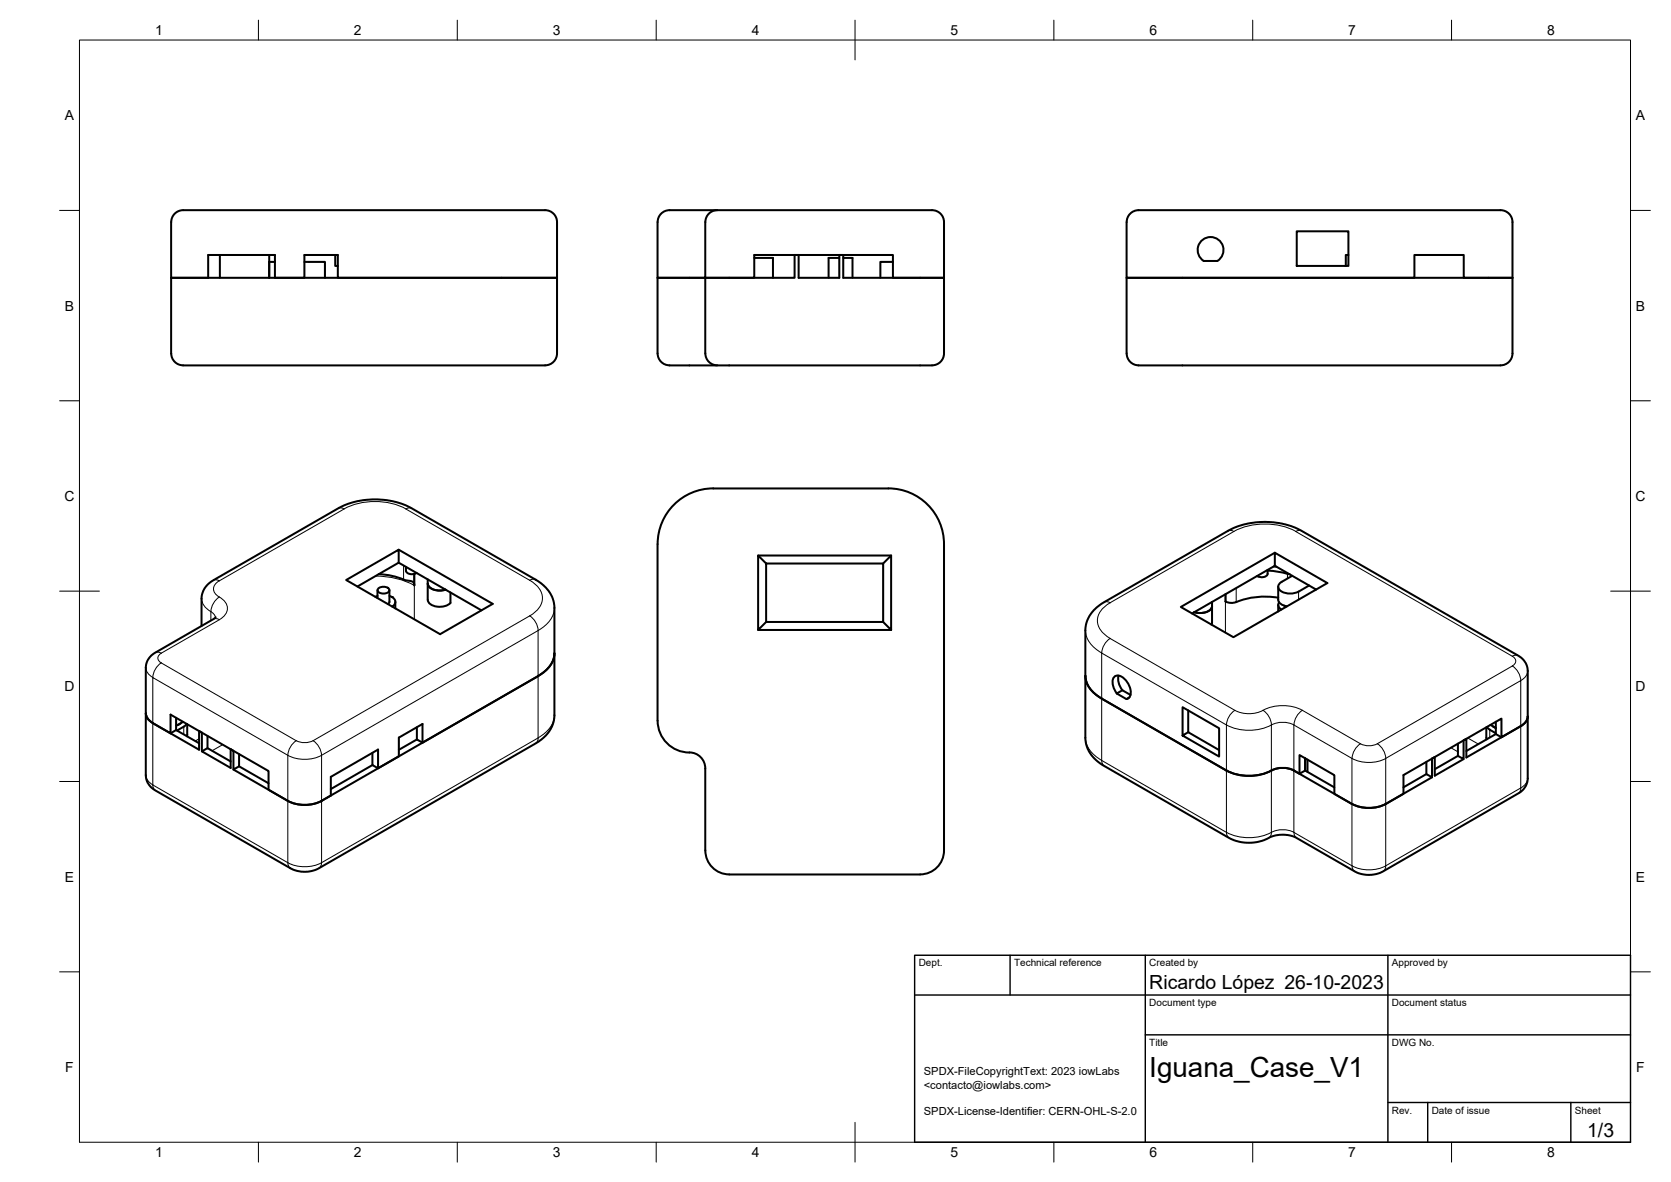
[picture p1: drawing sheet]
<svg xmlns="http://www.w3.org/2000/svg" width="420mm" height="297mm" viewBox="0 0 420 297" stroke-linecap="round" stroke-linejoin="round" font-family="sans-serif">
<!-- layer: Visible -->
<g fill="none" stroke="#000" stroke-width=".51">
<path d="M46 52.8h90a3.3 3.3 0 0 1 4.1 3v33a2.99 2.99 0 0 1-3 3M46 52.8a3 3 0 0 0-3 3v14h9.3v-5.7h16.8v5.7h7.4v-5.7h8.4v5.7h55.2h-97.1v19a3 3 0 0 0 3 3M180.4 52.8a3 3 0 0 0-3.1 3v14h-12l.1-14a3.3 3.3 0 0 1 4-3h64.1a3.3 3.3 0 0 1 3.9 3v33a2.99 2.99 0 0 1-3 3M283.3 55.8v14h72.3v-5.7h12.4v5.7h12.3h-97v19M283.3 55.8a3.3 3.3 0 0 1 4-3h89.1a3.3 3.3 0 0 1 3.9 3v33a2.99 2.99 0 0 1-3 3M326.1 58.1h12.9v8.7h-12.9zM55.3 64.1v5.7M67.7 65.8h1.4M67.7 64.1v5.7M76.5 65.8h5.2v4M84.3 64.1v2.7h.6M189.7 64.8h4.7v5"/>
<path d="M211 64.8h-2.7v5M212 64.8h2.4v5M224.5 65.8h-3.1v4M306.1 65.6a3.2 3.2 0 0 0 .7-4.9 3.2 3.2 0 0 0-4.9 0 3.2 3.2 0 0 0 .8 4.9h3.4M339 64.1h-.6v2.7M46 91.8h91.1M168.3 91.8h66.1M168.3 91.8a3 3 0 0 1-3-3v-19h34.5v-5.7h1v5.7h10.2v-5.7h1v5.7h25.4h-12.9v-5.7h-34.8v5.7h-12.4v19a3 3 0 0 0 3.1 3M283.3 88.8a2.99 2.99 0 0 0 3 3M286.3 91.8h91M100.2 138.1l23.7 13.7-13.2 7.6-23.7-13.6 13.2-7.7v3.3M179.3 122.8h44.1"/>
<path d="M179.4 122.7a14 14 0 0 0-14 14l-.1 44.4a8.2 8.2 0 0 0 8.8 8.1 4 4 0 0 1 3.2 3.9v20.6a6 6 0 0 0 6.1 6l48 .1M190.6 139.6h33.5M223.4 122.7a14 14 0 0 1 14 14v77a6 6 0 0 1-6 6M320.5 138.9l-23.6 13.6 13.2 7.6 23.7-13.6-13.3-7.6v3.3M54.2 155.1l-15.5 9.1-.9 .8a4.1 4.1 0 0 0-1.1 2.8v27a4.5 4.5 0 0 0 2.4 3.8l35 20.1a7.7 7.7 0 0 0 6.1-.5l54.5-31.4a8.3 8.3 0 0 0 4.7-7.1v-27.2l-.3-1.8-.8-1.7a10.6 10.6 0 0 0-3.6-3.3l-32.1-18.5-1.7-.6-2.3-.7-2.1-.3-2.8-.1-2.2 .2-2.4 .4-2.5 .9-1.3 .6-32.7 19a5.2 5.2 0 0 0-1.9 3.9v6.8M89.9 147.4l10.3-6 20.9 12M94.9 148.3v2M94.9 149.8l-.5 .2M95.1 147.9a1.95 1.95 0 0 1 2.8 .3 1.29 1.29 0 0 1-1.7 1 .9 .9 0 0 1-1-.3 .9 .9 0 0 1-.1-1zM97.9 148.3v3l-.3 .5M97.9 149.8a1.51 1.51 0 0 1 1.2 2.3l-.5 .3M99.4 151.3v1.6"/>
<path d="M102.1 142.5v.9a1.81 1.81 0 0 0 2.6 .6M104.2 144.2v2.9a1.47 1.47 0 0 0-1.8-1.2l-.8-.2a16.8 16.8 0 0 0-6.4-1.4M107.5 145.6v5.2M107.6 146.7a2.86 2.86 0 0 0 3.5 1.7l.9-.2M113.3 148.9v2.6a4.2 4.2 0 0 1-5.4 0l-.3-.7M190.6 158.3h33.5M192.6 141.6h29.5v14.7h-29.5zM192.6 141.6l-2-2v18.7l2-2M222.1 141.6l2-2v18.7l-2-2M275 153.4l2.6-2.1 32.2-18.4 1.6-.7 2.9-.7 2.8-.3 3.1 .1 3.6 .7 3.2 1.3 54.7 31.5 1.3 .9a4.2 4.2 0 0 1 1.1 2.9v27.2a4.5 4.5 0 0 1-2.4 3.6l-34.1 19.7-1 .4a7.6 7.6 0 0 1-6-.5l-14.8-8.6-1.1-.4-1.8-.2-2 .1-3.5 1.4-2.4 .5-2.9-.2-2.2-.6-32.3-18.5a8.2 8.2 0 0 1-4.7-7.1v-27.3l.6-2.4zM304.8 152.3a2.86 2.86 0 0 1-3.5 1.7l-1-.2M304.8 151.3v5.1l-.2 .6"/>
<path d="M308.1 149.3v1.8a3.7 3.7 0 0 0 3.7-.2 19.8 19.8 0 0 1 9.6-.7M318.7 143.2v1a1.81 1.81 0 0 1-2.6 .5M318.7 143.4l3 .3 2.6 .6M320.3 142.4h.7M321.4 150.7a2.22 2.22 0 0 0 2.2 1.7M321.4 147.5v3.2M321.4 152v1.7M321.6 151.4a1.2 1.2 0 0 0 .6 1.8M322.9 152.2l.4 .4M324.9 144.7l-2.6 1.5a1.29 1.29 0 0 0-.9 1.2 1.29 1.29 0 0 0 .9 1.3l1.1 .4 1.3 .1a8 8 0 0 0 4.5-2.1M330.8 148.1v.2M330.9 148.2l-10.4-6-20.8 12"/>
<path d="M36.7 179.3a3 3 0 0 0 1.7 2.4M135.3 169.9l-29.1 16.7v-4.7l-5.9 3.5v4.7l-5.2 3M135.3 169.9l-54.4 31.4M139.4 164.2a6.8 6.8 0 0 1-4.1 5.7M272.9 169.9a6.9 6.9 0 0 0 4.1 5.7l31.4 18a12.7 12.7 0 0 0 11.9-.3l1.5-.3h1.5l2 .6M280.8 174.3l2.4 1.4 .8-.4M280.8 174.3l1.4-.8 2 1.1M280.8 174.3a3.4 3.4 0 0 1-.5-4.3 2.7 2.7 0 0 1 3.3 1.6 2.99 2.99 0 0 1 .1 3.9l-.4 .2M281.3 169.8l-.1 1.5 .4 1.1 .6 1.1M298.8 178.5v5.5l7.7 4.5M44.3 180.4v3.1M44.3 183.5l-1.4 .8"/>
<path d="M44.3 183.5l5.8 3.3M45.5 181.7l-.8 .5M46 181.4l-1.7 1M46.9 181.9l-.5 .6-1.9 1.1M47.1 182l-.1 3M50.8 188.8v-4.7l-.7-.4v4.7l-11.7-6.7 4.5 2.6v-4.7l24.6 14.2v4.7l4.9 2.8M52.2 184.9v3.1M58.7 193.4l13.7 7.9M60.1 189.5v3.1l-1.4 .8v-4.7l-.7-.4v4.7l-7.2-4.2 1.4-.8 5.8 3.4M60.1 192.6l7.4 4.2M93.6 189.2v3.1l1.5 .8v-4.7l-11.9 6.8v4.7l-2.3 1.4M93.6 192.3l-10.4 6"/>
<path d="M104.8 182.8v3M104.8 185.8l1.4 .8M104.8 185.8l-4.5 2.6M298.8 184l-1.5 .8v-7.1l9.2 5.3v7.1l-9.2-5.3M326.7 189.7l8.8 5.1v4.7l4.4 2.5-14.6-8.4 1.4 .8zM328.2 190.5v3.1M328.2 193.6l-1.5 .8M328.2 193.6l7.3 4.3M328.8 190.9v3.1M352.9 197.9l5.7-3.4 1.5 .8-11.7 6.7M358.6 191.5v3M366.6 190l-5.8 3.3"/>
<path d="M368 190.8l-7.2 4.1v-4.7l-.7 .4v4.7M373.7 182.8v2.6M373.7 185.4l.1 .4M373.9 182.7l.7 .7M374.6 183.4l1.5 .9M374.8 182.2l1.3 .8M375.4 182.5l.7 .4M376.1 184.5l1.4 .8M376.1 181.4v3.1M376.1 184.5l-7.4 4.2M382.4 182.5l-4.9 2.8v-4.7l-24.6 14.2v4.7l-4.5 2.5M382.4 182.5l-13.7 7.9v-4.7l-.7 .4v4.7l-1.4-.8v-3.1"/>
<path d="M384.1 180a3 3 0 0 1-1.7 2.5M72.4 201.3a9.4 9.4 0 0 0 8.5 0M340 202a9.4 9.4 0 0 0 8.4 0"/>
</g>
<!-- layer: Visible Narrow -->
<g fill="none" stroke="#000" stroke-width=".25">
<path d="M85 127.7a1.49 1.49 0 0 1 1.5 .2M86.5 127.9l-31.4 18.1M86.5 127.9a17.2 17.2 0 0 1 15.6 0M102.1 127.9l31.1 17.9M103.6 127.7a1.49 1.49 0 0 0-1.5 .2M308.8 133.4a1.49 1.49 0 0 1 1.4 .2l-31.1 17.9M310.3 133.5a17.2 17.2 0 0 1 15.5 0M327.3 133.4a1.49 1.49 0 0 0-1.5 .2l54.5 31.3M53.7 145.8a1.49 1.49 0 0 1 1.4 .2M54.2 155.2l-.5-1-.7-.5v2.3M55.1 155.8l-14.6 8.4M55.1 150a2.96 2.96 0 0 1 1.5 4.6l-1.5 1.1a1.47 1.47 0 0 0-1.4-.1"/>
<path d="M55.1 146a2.16 2.16 0 0 0-1.4 2 2.16 2.16 0 0 0 1.4 2M55.2 150l-1.4 1.3-.5 1.2-.3 1.2-1.5-1.3a3.1 3.1 0 0 1-.8-2M94.4 144.8a20.3 20.3 0 0 1 9.8 2.3M101.5 142.1v3.6M104.1 144.3v2.3M104.2 147.1v8.5M133.2 145.8a5.2 5.2 0 0 1 3.1 5.3 5.8 5.8 0 0 1-3.1 3.7M133.2 154.8l-54.5 31.3M133.2 154.8l1.3 1.3 .6 1.1 .2 1.2M134.7 145.7a1.49 1.49 0 0 0-1.5 .1M135.3 158.5l-54.4 31.3M135.3 158.5v26.9"/>
<path d="M139.4 152.8a6.8 6.8 0 0 1-4.1 5.7M272.9 158.4a6.8 6.8 0 0 0 4.1 5.7M277.6 151.3a1.54 1.54 0 0 1 1.5 .2 5.2 5.2 0 0 0-3.1 5.3 5.8 5.8 0 0 0 3.1 3.6l-1.3 1.4-.6 1.1-.2 1.2M308.1 151.1v7.9M308.2 149.3v1.9M310.8 147.8v3.5M323.7 144.2v1.2M326.5 148.7v2M36.7 167.8a3 3 0 0 0 1.7 2.5M39.1 164a1.49 1.49 0 0 1 1.4 .2M40.5 166.6l34 19.5M40.5 166.6l-1.3 1.3-.6 1.2-.2 1.2"/>
<path d="M40.6 164.2a1.29 1.29 0 0 0-.9 1.2 1.29 1.29 0 0 0 .9 1.2M139.4 179.7a6.8 6.8 0 0 1-4.1 5.7M277 164.1l31.4 18.1M277 164.1v27M279.1 160.5l31.4 18M317.6 178.5l1.3 1.3 .6 1.2 .2 1.2M317.6 178.5a7.8 7.8 0 0 1-7.1 0l-.9 .8-.7 1.1-.5 1.8M317.6 178.5a10.9 10.9 0 0 1 9.9 0l-.9 .8-.8 1.1-.4 1.8a6.3 6.3 0 0 0-5.7 0M327.5 178.5l14.6 8.4M380.2 164.9a1.29 1.29 0 0 1 .9 1.2 1.29 1.29 0 0 1-.9 1.3M381.8 164.8a1.49 1.49 0 0 0-1.5 .1M384.1 168.6a3 3 0 0 1-1.7 2.4l-.2-1.2-.6-1.1-1.3-1.3-34 19.5"/>
<path d="M36.7 194.8a3 3 0 0 0 1.7 2.4M38.4 197.3v-27l34 19.5v27M38.4 197.3l34 19.5M38.4 197.2a1.5 1.5 0 0 0 .7 1.4M46.2 182.6v2M50.1 185.7l-1 .5M56 187.1l-2.7 1.6M74.5 186.1l1.1 .4 1.3 .1 1.8-.5M74.5 186.1l-1.3 1.3-.6 1.2-.2 1.2a9.4 9.4 0 0 0 8.5 0M78.7 186.1l1.3 1.3 .6 1.2 .2 1.2M80.9 189.8v27M135.3 185.4l-54.4 31.4"/>
<path d="M135.3 185.4a1.5 1.5 0 0 1-.6 1.4M272.9 185.4a6.8 6.8 0 0 0 4.1 5.7M277 191.1a1.5 1.5 0 0 0 .6 1.4M308.4 182.2v27l-31.4-18.1M308.4 182.2a12.5 12.5 0 0 0 11.3 0M319.7 182.2v27a6.3 6.3 0 0 1 5.6 0M339.9 190.6l-14.6-8.4v27l14.6 8.4M339.9 190.6v27M342.1 186.9l1.1 .4 1.3 .1 1.8-.5M342.1 186.9l-1.3 1.3-.6 1.2-.2 1.2M346.3 186.9l1.3 1.3 .6 1.2 .2 1.2a9.3 9.3 0 0 1-8.4 0M364.8 187.9l1.8 1"/>
<path d="M369.1 185.5l2.6 1.5M374.6 183.4v1.9M382.4 198v-27l-34 19.6v27M382.4 198l-34 19.6M382.4 198a1.5 1.5 0 0 1-.6 1.4M384.1 195.6a3 3 0 0 1-1.7 2.4M72.4 216.8a9.4 9.4 0 0 0 8.5 0M72.4 216.8a1.5 1.5 0 0 0 .6 1.4M80.8 216.8a1.5 1.5 0 0 1-.6 1.4M309 210.5a1.5 1.5 0 0 1-.6-1.3 12.5 12.5 0 0 0 11.3 0 1.5 1.5 0 0 1-.6 1.3M325.4 209.2a1.5 1.5 0 0 0 .6 1.3M340 217.6a9.4 9.4 0 0 0 8.4 0"/>
<path d="M340 217.6a1.5 1.5 0 0 0 .6 1.3M348.4 217.6a1.5 1.5 0 0 1-.6 1.3"/>
</g>
<!-- layer: Visible -->
<circle cx="98.5" cy="150" r=".25" fill="#000"/>
<!-- layer: BORDER -->
<g fill="none" stroke="#000" stroke-width=".25">
<path d="M20 10.1h390v276.9h-390zM65 5.1v5M115 5.1v5M165 5.1v5M215 5.1v10M265 5.1v5M315 5.1v5M365 5.1v5M15 52.9h5M410 52.9h5M15 100.7h5M410 100.7h5"/>
<path d="M15 148.6h10M405 148.6h10M15 196.4h5M410 196.4h5M15 244.2h5M410 244.2h5M65 287v5M115 287v5M165 287v5M215 282.1v9.9M265 287v5M315 287v5"/>
<path d="M365 287v5"/>
</g>
<!-- layer: TITLEBLOCK -->
<path d="M230 240.1h180v46.9h-180zM230 250h180M254 240.1v9.9M288 240.1v46.9M349 240.1v46.9M288 260.1h122M349 277.1h61M359 277.1v9.9M395 277.1v9.9" fill="none" stroke="#000" stroke-width=".36"/>
<text font-size="7" x="289" y="270.6">Iguana_Case_V1</text>
<g font-size="4.9">
<text x="289" y="248.5">Ricardo López 26-10-2023</text>
<text x="399.1" y="285.7">1/3</text>
</g>
<g font-size="3.5">
<text x="39" y="8.8">1</text>
<text x="89" y="8.8">2</text>
<text x="139" y="8.8">3</text>
<text x="189" y="8.8">4</text>
<text x="239" y="8.8">5</text>
<text x="289" y="8.8">6</text>
<text x="339" y="8.8">7</text>
<text x="389" y="8.8">8</text>
<text x="16.3" y="30.2">A</text>
<text x="411.3" y="30.2">A</text>
<text x="16.3" y="78">B</text>
<text x="411.3" y="78">B</text>
<text x="16.2" y="125.9">C</text>
<text x="411.2" y="125.9">C</text>
<text x="16.2" y="173.7">D</text>
<text x="411.2" y="173.7">D</text>
<text x="16.3" y="221.6">E</text>
<text x="411.3" y="221.6">E</text>
<text x="16.4" y="269.4">F</text>
<text x="411.4" y="269.4">F</text>
<text x="39" y="290.8">1</text>
<text x="89" y="290.8">2</text>
<text x="139" y="290.8">3</text>
<text x="189" y="290.8">4</text>
<text x="239" y="290.8">5</text>
<text x="289" y="290.8">6</text>
<text x="339" y="290.8">7</text>
<text x="389" y="290.8">8</text>
</g>
<g font-size="2.8">
<text x="232.3" y="273.5">&lt;contacto@iowlabs.com&gt;</text>
<text x="232.3" y="270.2">SPDX-FileCopyrightText: 2023 iowLabs</text>
<text x="232.3" y="280.3">SPDX-License-Identifier: CERN-OHL-S-2.0</text>
</g>
<g font-size="2.5">
<text x="231" y="242.9">Dept.</text>
<text x="255" y="242.9">Technical reference</text>
<text x="289" y="242.9">Created by</text>
<text x="350" y="242.9">Approved by</text>
<text x="289" y="252.8">Document type</text>
<text x="350" y="252.8">Document status</text>
<text x="289" y="262.9">Title</text>
<text x="350" y="262.9">DWG No.</text>
<text x="350" y="279.9">Rev.</text>
<text x="360" y="279.9">Date of issue</text>
<text x="396" y="279.9">Sheet</text>
</g>
</svg>
